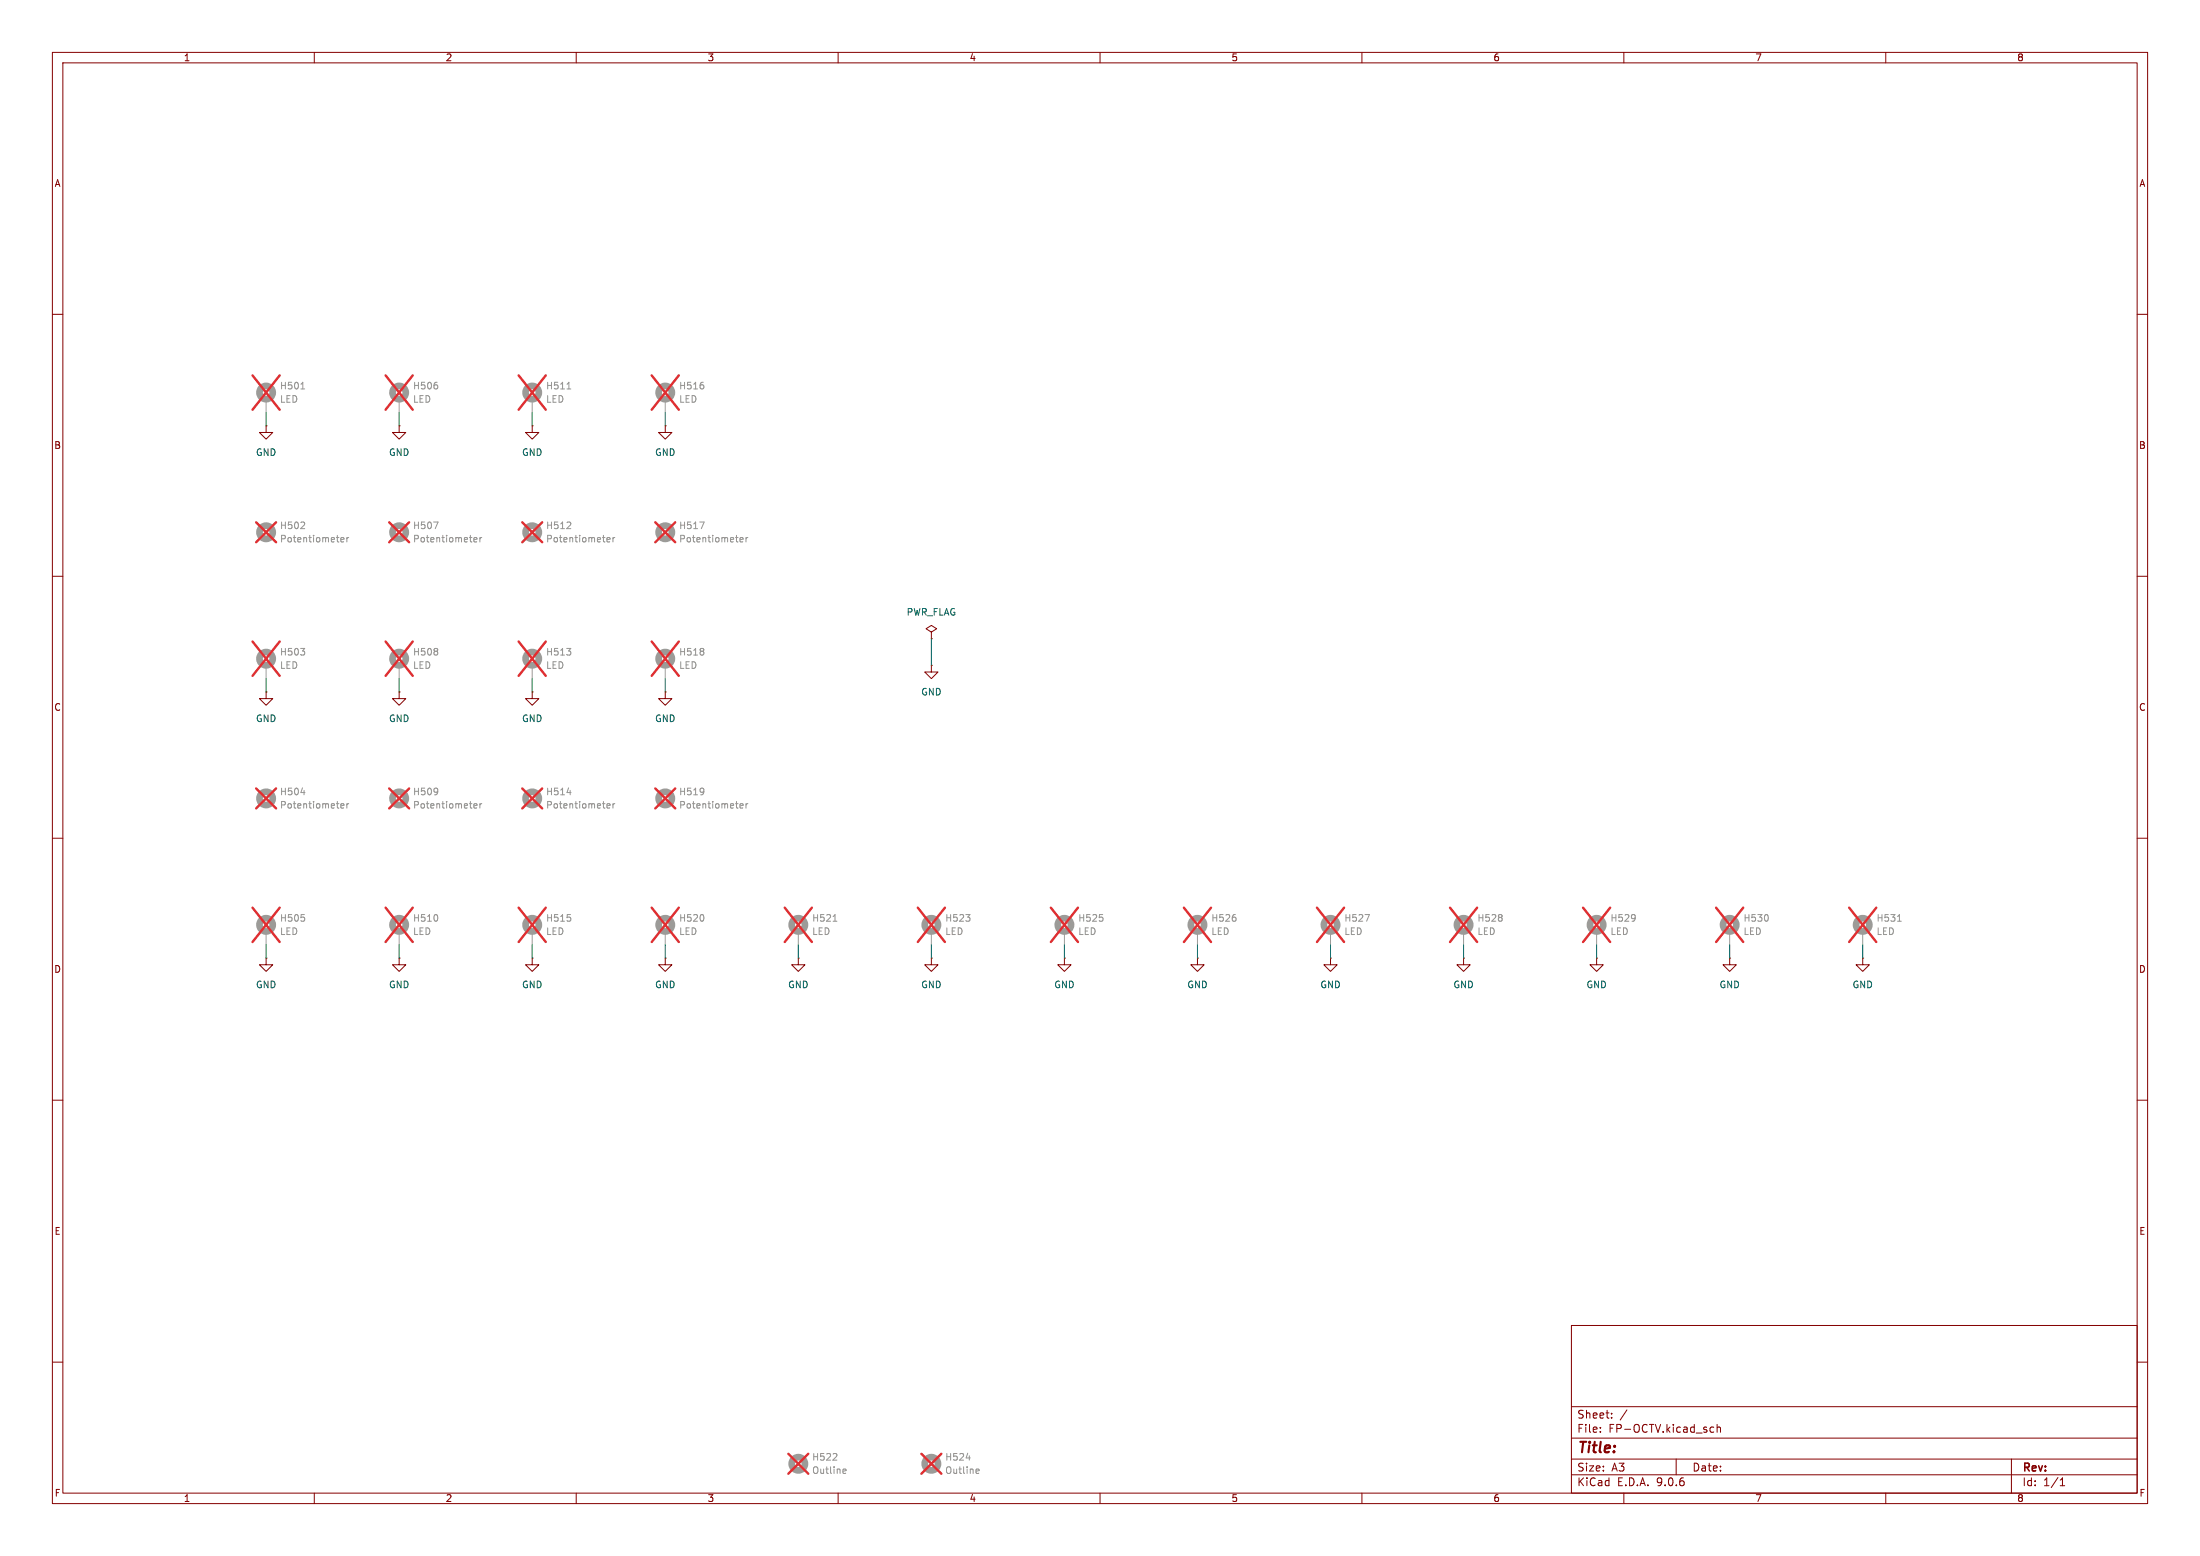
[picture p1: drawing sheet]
<svg xmlns="http://www.w3.org/2000/svg" width="420mm" height="297mm" viewBox="0 0 420 297" stroke-linecap="round" stroke-linejoin="round" font-family="sans-serif">
<g fill="none" stroke="#840000" stroke-width=".19">
<path d="M10 10h400v277h-400zM12 12h396v273h-396zM60 10v2M110 10v2M160 10v2M210 10v2M260 10v2M310 10v2M360 10v2M10 60h2M408 60h2M50.8 81.3v1.3h1.3l-1.3 1.2-1.3-1.2h1.3"/>
<path d="M50.8 81.3h.1M76.2 81.3v1.3h1.3l-1.3 1.2-1.3-1.2h1.3M76.2 81.3h.1M101.6 81.3v1.3h1.3l-1.3 1.2-1.3-1.2h1.3M101.6 81.3h.1M127 81.3v1.3h1.3l-1.3 1.2-1.3-1.2h1.3M127 81.3h.1M10 110h2M408 110h2M50.8 132.1v1.3h1.3l-1.3 1.2-1.3-1.2h1.3M50.8 132.1h.1M76.2 132.1v1.3h1.3l-1.3 1.2-1.3-1.2h1.3"/>
<path d="M76.2 132.1h.1M101.6 132.1v1.3h1.3l-1.3 1.2-1.3-1.2h1.3M101.6 132.1h.1M127 132.1v1.3h1.3l-1.3 1.2-1.3-1.2h1.3M127 132.1h.1M177.8 127v1.3h1.3l-1.3 1.2-1.3-1.2h1.3M177.8 127h.1M177.8 120.7l1-.7-1-.6-1 .6 1 .7v1.2M177.8 121.9h.1M10 160h2M408 160h2M50.8 182.9v1.3h1.3l-1.3 1.2-1.3-1.2h1.3"/>
<path d="M50.8 182.9h.1M76.2 182.9v1.3h1.3l-1.3 1.2-1.3-1.2h1.3M76.2 182.9h.1M101.6 182.9v1.3h1.3l-1.3 1.2-1.3-1.2h1.3M101.6 182.9h.1M127 182.9v1.3h1.3l-1.3 1.2-1.3-1.2h1.3M127 182.9h.1M152.4 182.9v1.3h1.3l-1.3 1.2-1.3-1.2h1.3M152.4 182.9h.1M177.8 182.9v1.3h1.3l-1.3 1.2-1.3-1.2h1.3M177.8 182.9h.1M203.2 182.9v1.3h1.3l-1.3 1.2-1.3-1.2h1.3"/>
<path d="M203.2 182.9h.1M228.6 182.9v1.3h1.3l-1.3 1.2-1.3-1.2h1.3M228.6 182.9h.1M254 182.9v1.3h1.3l-1.3 1.2-1.3-1.2h1.3M254 182.9h.1M279.4 182.9v1.3h1.3l-1.3 1.2-1.3-1.2h1.3M279.4 182.9h.1M304.8 182.9v1.3h1.3l-1.3 1.2-1.3-1.2h1.3M304.8 182.9h.1M330.2 182.9v1.3h1.3l-1.3 1.2-1.3-1.2h1.3M330.2 182.9h.1M355.6 182.9v1.3h1.3l-1.3 1.2-1.3-1.2h1.3"/>
<path d="M355.6 182.9h.1M10 210h2M408 210h2M300 253h108v32h-108zM10 260h2M300 278.5h108M300 274.5h108M300 268.5h108M305.5 273.2v.2M305.5 272.5v.1M307.7 270.5v.2M307.7 269.8v.1"/>
<path d="M310.6 269.1l-1.3 1.9M320 278.5v3M326.6 273.3h.6M326.6 272.5h.6M327.8 272.5l.2-.1 .4 .1v.9M327.8 271.9v1.5M384 278.5v6.5M408 260h2M60 285v2M110 285v2M160 285v2M210 285v2"/>
<path d="M260 285v2M300 281.5h108M310 285v2M360 285v2M393.3 283.6h.9M393.3 282.5l.4-.4v1.5"/>
</g>
<g fill="none" stroke="#9c9b98" stroke-width="1.3">
<circle cx="50.8" cy="74.9" r="1.27"/>
<circle cx="76.2" cy="74.9" r="1.27"/>
<circle cx="101.6" cy="74.9" r="1.27"/>
<circle cx="127" cy="74.9" r="1.27"/>
<circle cx="50.8" cy="101.6" r="1.27"/>
<circle cx="76.2" cy="101.6" r="1.27"/>
<circle cx="101.6" cy="101.6" r="1.27"/>
<circle cx="127" cy="101.6" r="1.27"/>
<circle cx="50.8" cy="125.7" r="1.27"/>
<circle cx="76.2" cy="125.7" r="1.27"/>
<circle cx="101.6" cy="125.7" r="1.27"/>
<circle cx="127" cy="125.7" r="1.27"/>
<circle cx="50.8" cy="152.4" r="1.27"/>
<circle cx="76.2" cy="152.4" r="1.27"/>
<circle cx="101.6" cy="152.4" r="1.27"/>
<circle cx="127" cy="152.4" r="1.27"/>
<circle cx="50.8" cy="176.5" r="1.27"/>
<circle cx="76.2" cy="176.5" r="1.27"/>
<circle cx="101.6" cy="176.5" r="1.27"/>
<circle cx="127" cy="176.5" r="1.27"/>
<circle cx="152.4" cy="176.5" r="1.27"/>
<circle cx="177.8" cy="176.5" r="1.27"/>
<circle cx="203.2" cy="176.5" r="1.27"/>
<circle cx="228.6" cy="176.5" r="1.27"/>
<circle cx="254" cy="176.5" r="1.27"/>
<circle cx="279.4" cy="176.5" r="1.27"/>
<circle cx="304.8" cy="176.5" r="1.27"/>
<circle cx="330.2" cy="176.5" r="1.27"/>
<circle cx="355.6" cy="176.5" r="1.27"/>
<circle cx="152.4" cy="279.4" r="1.27"/>
<circle cx="177.8" cy="279.4" r="1.27"/>
</g>
<g fill="none" stroke="#9c9b98" stroke-width=".19">
<path d="M50.8 76.2v2.5M76.2 76.2v2.5M101.6 76.2v2.5M127 76.2v2.5M50.8 127v2.5M76.2 127v2.5M101.6 127v2.5M127 127v2.5M50.8 177.8v2.5M76.2 177.8v2.5M101.6 177.8v2.5M127 177.8v2.5"/>
<path d="M152.4 177.8v2.5M177.8 177.8v2.5M203.2 177.8v2.5M228.6 177.8v2.5M254 177.8v2.5M279.4 177.8v2.5M304.8 177.8v2.5M330.2 177.8v2.5M355.6 177.8v2.5"/>
</g>
<g fill="none" stroke="#939391" stroke-width=".19">
<path d="M57.4 74.2h.8M83.5 73.6v.5M108.2 74.2h.8M134.3 73.6v.5M58.1 99.8v.4M82.8 99.6h.8l-.5 1.3M108.9 99.8v.4M133.6 99.6h.8l-.5 1.3M57.4 100.9h.8M65.1 103l.6-.1-.1-.2-.4-.1-.1 .2v.6h.5M66.2 102.6v.8M66.6 102.6l-.4 .2"/>
<path d="M90.5 103l.6-.1-.1-.2-.4-.1-.1 .2v.6h.5M91.6 102.6v.8M92 102.6l-.4 .2M108.2 100.9h.8M115.9 103l.6-.1-.1-.2-.4-.1-.1 .2v.6h.5M117 102.6v.8M117.4 102.6l-.4 .2M141.3 103l.6-.1-.1-.2-.4-.1-.1 .2v.6h.5M142.4 102.6v.8M142.8 102.6l-.4 .2M57.4 123.8h.8l-.5 .5M58.1 124.4v.5"/>
<path d="M83.5 123.9v.3M83.5 124.4v.5M108.2 123.8h.8l-.5 .5M108.9 124.4v.5M134.3 123.9v.3M134.3 124.4v.5M57.4 151.3h.8M65.1 153.8l.6-.1-.1-.2-.4-.1-.1 .2v.6h.5M66.2 153.4v.8M66.6 153.4l-.4 .2M83.5 150.6v.8M83.6 151l-.1 .1"/>
<path d="M90.5 153.8l.6-.1-.1-.2-.4-.1-.1 .2v.6h.5M91.6 153.4v.8M92 153.4l-.4 .2M108.2 151.3h.8M115.9 153.8l.6-.1-.1-.2-.4-.1-.1 .2v.6h.5M117 153.4v.8M117.4 153.4l-.4 .2M134.3 150.6v.8M134.4 151l-.1 .1M141.3 153.8l.6-.1-.1-.2-.4-.1-.1 .2v.6h.5M142.4 153.4v.8M142.8 153.4l-.4 .2"/>
<path d="M58.1 175.2v.5M83.5 174.8v.8M108.9 175.2v.5M134.3 174.8v.8M159 175.8h.8M184.4 174.6h.8l-.5 .5M185.1 175.2v.5M210.5 175.2v.5M235.9 175.2v.5M260.6 174.6h.8l-.5 1.2M286.7 174.7v.3M286.7 175.2v.5"/>
<path d="M312.1 174.7v.8M312.2 175.1l-.1 .1M337.5 174.8v.8M362.2 175.8h.8M159 278.7h.8M159.7 277.6v.4M184.4 278.3h.8M161.1 280.4l.4 .1v.2l-.6 .1M161.5 281.2h-.4M186.5 280.4l.4 .1v.2l-.6 .1M186.9 281.2h-.4"/>
</g>
<g fill="none" stroke="#e12e31" stroke-width=".46">
<path d="M48.2 71.7l5.2 6.5M53.4 71.7l-5.2 6.5M73.6 71.7l5.2 6.5M78.8 71.7l-5.2 6.5M99 71.7l5.2 6.5M104.2 71.7l-5.2 6.5M124.4 71.7l5.2 6.5M129.6 71.7l-5.2 6.5M48.9 99.7l3.8 3.8M52.7 99.7l-3.8 3.8M74.3 99.7l3.8 3.8M78.1 99.7l-3.8 3.8"/>
<path d="M99.7 99.7l3.8 3.8M103.5 99.7l-3.8 3.8M125.1 99.7l3.8 3.8M128.9 99.7l-3.8 3.8M48.2 122.5l5.2 6.5M53.4 122.5l-5.2 6.5M73.6 122.5l5.2 6.5M78.8 122.5l-5.2 6.5M99 122.5l5.2 6.5M104.2 122.5l-5.2 6.5M124.4 122.5l5.2 6.5M129.6 122.5l-5.2 6.5"/>
<path d="M48.9 150.5l3.8 3.8M52.7 150.5l-3.8 3.8M74.3 150.5l3.8 3.8M78.1 150.5l-3.8 3.8M99.7 150.5l3.8 3.8M103.5 150.5l-3.8 3.8M125.1 150.5l3.8 3.8M128.9 150.5l-3.8 3.8M48.2 173.3l5.2 6.5M53.4 173.3l-5.2 6.5M73.6 173.3l5.2 6.5M78.8 173.3l-5.2 6.5"/>
<path d="M99 173.3l5.2 6.5M104.2 173.3l-5.2 6.5M124.4 173.3l5.2 6.5M129.6 173.3l-5.2 6.5M149.8 173.3l5.2 6.5M155 173.3l-5.2 6.5M175.2 173.3l5.2 6.5M180.4 173.3l-5.2 6.5M200.6 173.3l5.2 6.5M205.8 173.3l-5.2 6.5M226 173.3l5.2 6.5M231.2 173.3l-5.2 6.5"/>
<path d="M251.4 173.3l5.2 6.5M256.6 173.3l-5.2 6.5M276.8 173.3l5.2 6.5M282 173.3l-5.2 6.5M302.2 173.3l5.2 6.5M307.4 173.3l-5.2 6.5M327.6 173.3l5.2 6.5M332.8 173.3l-5.2 6.5M353 173.3l5.2 6.5M358.2 173.3l-5.2 6.5M150.5 277.5l3.8 3.8M154.3 277.5l-3.8 3.8"/>
<path d="M175.9 277.5l3.8 3.8M179.7 277.5l-3.8 3.8"/>
</g>
<g fill="none" stroke="#009600" stroke-width=".19">
<path d="M50.8 78.7v2.6M76.2 78.7v2.6M101.6 78.7v2.6M127 78.7v2.6M50.8 129.5v2.6M76.2 129.5v2.6M101.6 129.5v2.6M127 129.5v2.6M177.8 121.9v5.1M50.8 180.3v2.6M76.2 180.3v2.6M101.6 180.3v2.6"/>
<path d="M127 180.3v2.6M152.4 180.3v2.6M177.8 180.3v2.6M203.2 180.3v2.6M228.6 180.3v2.6M254 180.3v2.6M279.4 180.3v2.6M304.8 180.3v2.6M330.2 180.3v2.6M355.6 180.3v2.6"/>
</g>
<text font-size="2.8" fill="#840000" x="301" y="277.9">Title:</text>
<g font-size="2.1" fill="#840000">
<text x="301" y="273.7">File:</text>
<text x="301" y="271">Sheet:</text>
<text x="307.1" y="273.7">FP-OCTV.kicad_sch</text>
<text x="301" y="281.1">Size:</text>
<text x="307.6" y="281.1">A3</text>
<text x="323" y="281.1">Date:</text>
<text x="386" y="281.3">Rev:</text>
<text x="301" y="283.9">KiCad</text>
<text x="308.7" y="283.9">E.D.A.</text>
<text x="316.3" y="283.9">9.0.6</text>
<text x="386" y="283.9">Id:</text>
<text x="390.1" y="283.9">1/1</text>
</g>
<g font-size="1.8" fill="#840000">
<text x="35" y="11.9">1</text>
<text x="85" y="11.9">2</text>
<text x="135" y="11.9">3</text>
<text x="185" y="11.9">4</text>
<text x="235" y="11.9">5</text>
<text x="285" y="11.9">6</text>
<text x="335" y="11.9">7</text>
<text x="385" y="11.9">8</text>
<text x="10.3" y="35.9">A</text>
<text x="408.3" y="35.9">A</text>
<text x="10.3" y="85.9">B</text>
<text x="408.2" y="85.9">B</text>
<text x="10.3" y="135.9">C</text>
<text x="408.2" y="135.9">C</text>
<text x="10.3" y="185.9">D</text>
<text x="408.2" y="185.9">D</text>
<text x="10.3" y="235.9">E</text>
<text x="408.3" y="235.9">E</text>
<text x="10.3" y="285.9">F</text>
<text x="35" y="286.9">1</text>
<text x="85" y="286.9">2</text>
<text x="135" y="286.9">3</text>
<text x="185" y="286.9">4</text>
<text x="235" y="286.9">5</text>
<text x="285" y="286.9">6</text>
<text x="335" y="286.9">7</text>
<text x="385" y="286.9">8</text>
<text x="408.3" y="285.9">F</text>
</g>
<g font-size="1.8" fill="#939391">
<text x="53.3" y="77.1">LED</text>
<text x="53.3" y="74.5">H501</text>
<text x="78.7" y="77.1">LED</text>
<text x="78.7" y="74.5">H506</text>
<text x="104.1" y="77.1">LED</text>
<text x="104.1" y="74.5">H511</text>
<text x="129.5" y="77.1">LED</text>
<text x="129.5" y="74.5">H516</text>
<text x="53.3" y="101.2">H502</text>
<text x="78.7" y="101.2">H507</text>
<text x="104.1" y="101.2">H512</text>
<text x="129.5" y="101.2">H517</text>
<text x="53.3" y="103.7">Potentiometer</text>
<text x="78.7" y="103.7">Potentiometer</text>
<text x="104.1" y="103.7">Potentiometer</text>
<text x="129.5" y="103.7">Potentiometer</text>
<text x="53.3" y="125.3">H503</text>
<text x="78.7" y="125.3">H508</text>
<text x="104.1" y="125.3">H513</text>
<text x="129.5" y="125.3">H518</text>
<text x="53.3" y="127.9">LED</text>
<text x="78.7" y="127.9">LED</text>
<text x="104.1" y="127.9">LED</text>
<text x="129.5" y="127.9">LED</text>
<text x="53.3" y="152">H504</text>
<text x="53.3" y="154.5">Potentiometer</text>
<text x="78.7" y="152">H509</text>
<text x="78.7" y="154.5">Potentiometer</text>
<text x="104.1" y="152">H514</text>
<text x="104.1" y="154.5">Potentiometer</text>
<text x="129.5" y="152">H519</text>
<text x="129.5" y="154.5">Potentiometer</text>
<text x="53.3" y="178.7">LED</text>
<text x="53.3" y="176.1">H505</text>
<text x="78.7" y="178.7">LED</text>
<text x="78.7" y="176.1">H510</text>
<text x="104.1" y="178.7">LED</text>
<text x="104.1" y="176.1">H515</text>
<text x="129.5" y="178.7">LED</text>
<text x="129.5" y="176.1">H520</text>
<text x="154.9" y="178.7">LED</text>
<text x="154.9" y="176.1">H521</text>
<text x="180.3" y="178.7">LED</text>
<text x="180.3" y="176.1">H523</text>
<text x="205.7" y="178.7">LED</text>
<text x="205.7" y="176.1">H525</text>
<text x="231.1" y="178.7">LED</text>
<text x="231.1" y="176.1">H526</text>
<text x="256.5" y="178.7">LED</text>
<text x="256.5" y="176.1">H527</text>
<text x="281.9" y="178.7">LED</text>
<text x="281.9" y="176.1">H528</text>
<text x="307.3" y="178.7">LED</text>
<text x="307.3" y="176.1">H529</text>
<text x="332.7" y="178.7">LED</text>
<text x="332.7" y="176.1">H530</text>
<text x="358.1" y="178.7">LED</text>
<text x="358.1" y="176.1">H531</text>
<text x="154.9" y="279">H522</text>
<text x="154.9" y="281.5">Outline</text>
<text x="180.3" y="279">H524</text>
<text x="180.3" y="281.5">Outline</text>
</g>
<g font-size="1.8" fill="#006464">
<text x="48.8" y="87.2">GND</text>
<text x="74.2" y="87.2">GND</text>
<text x="99.6" y="87.2">GND</text>
<text x="125" y="87.2">GND</text>
<text x="173" y="117.7">PWR_FLAG</text>
<text x="175.8" y="132.9">GND</text>
<text x="48.8" y="138">GND</text>
<text x="74.2" y="138">GND</text>
<text x="99.6" y="138">GND</text>
<text x="125" y="138">GND</text>
<text x="48.8" y="188.8">GND</text>
<text x="74.2" y="188.8">GND</text>
<text x="99.6" y="188.8">GND</text>
<text x="125" y="188.8">GND</text>
<text x="150.4" y="188.8">GND</text>
<text x="175.8" y="188.8">GND</text>
<text x="201.2" y="188.8">GND</text>
<text x="226.6" y="188.8">GND</text>
<text x="252" y="188.8">GND</text>
<text x="277.4" y="188.8">GND</text>
<text x="302.8" y="188.8">GND</text>
<text x="328.2" y="188.8">GND</text>
<text x="353.6" y="188.8">GND</text>
</g>
</svg>
